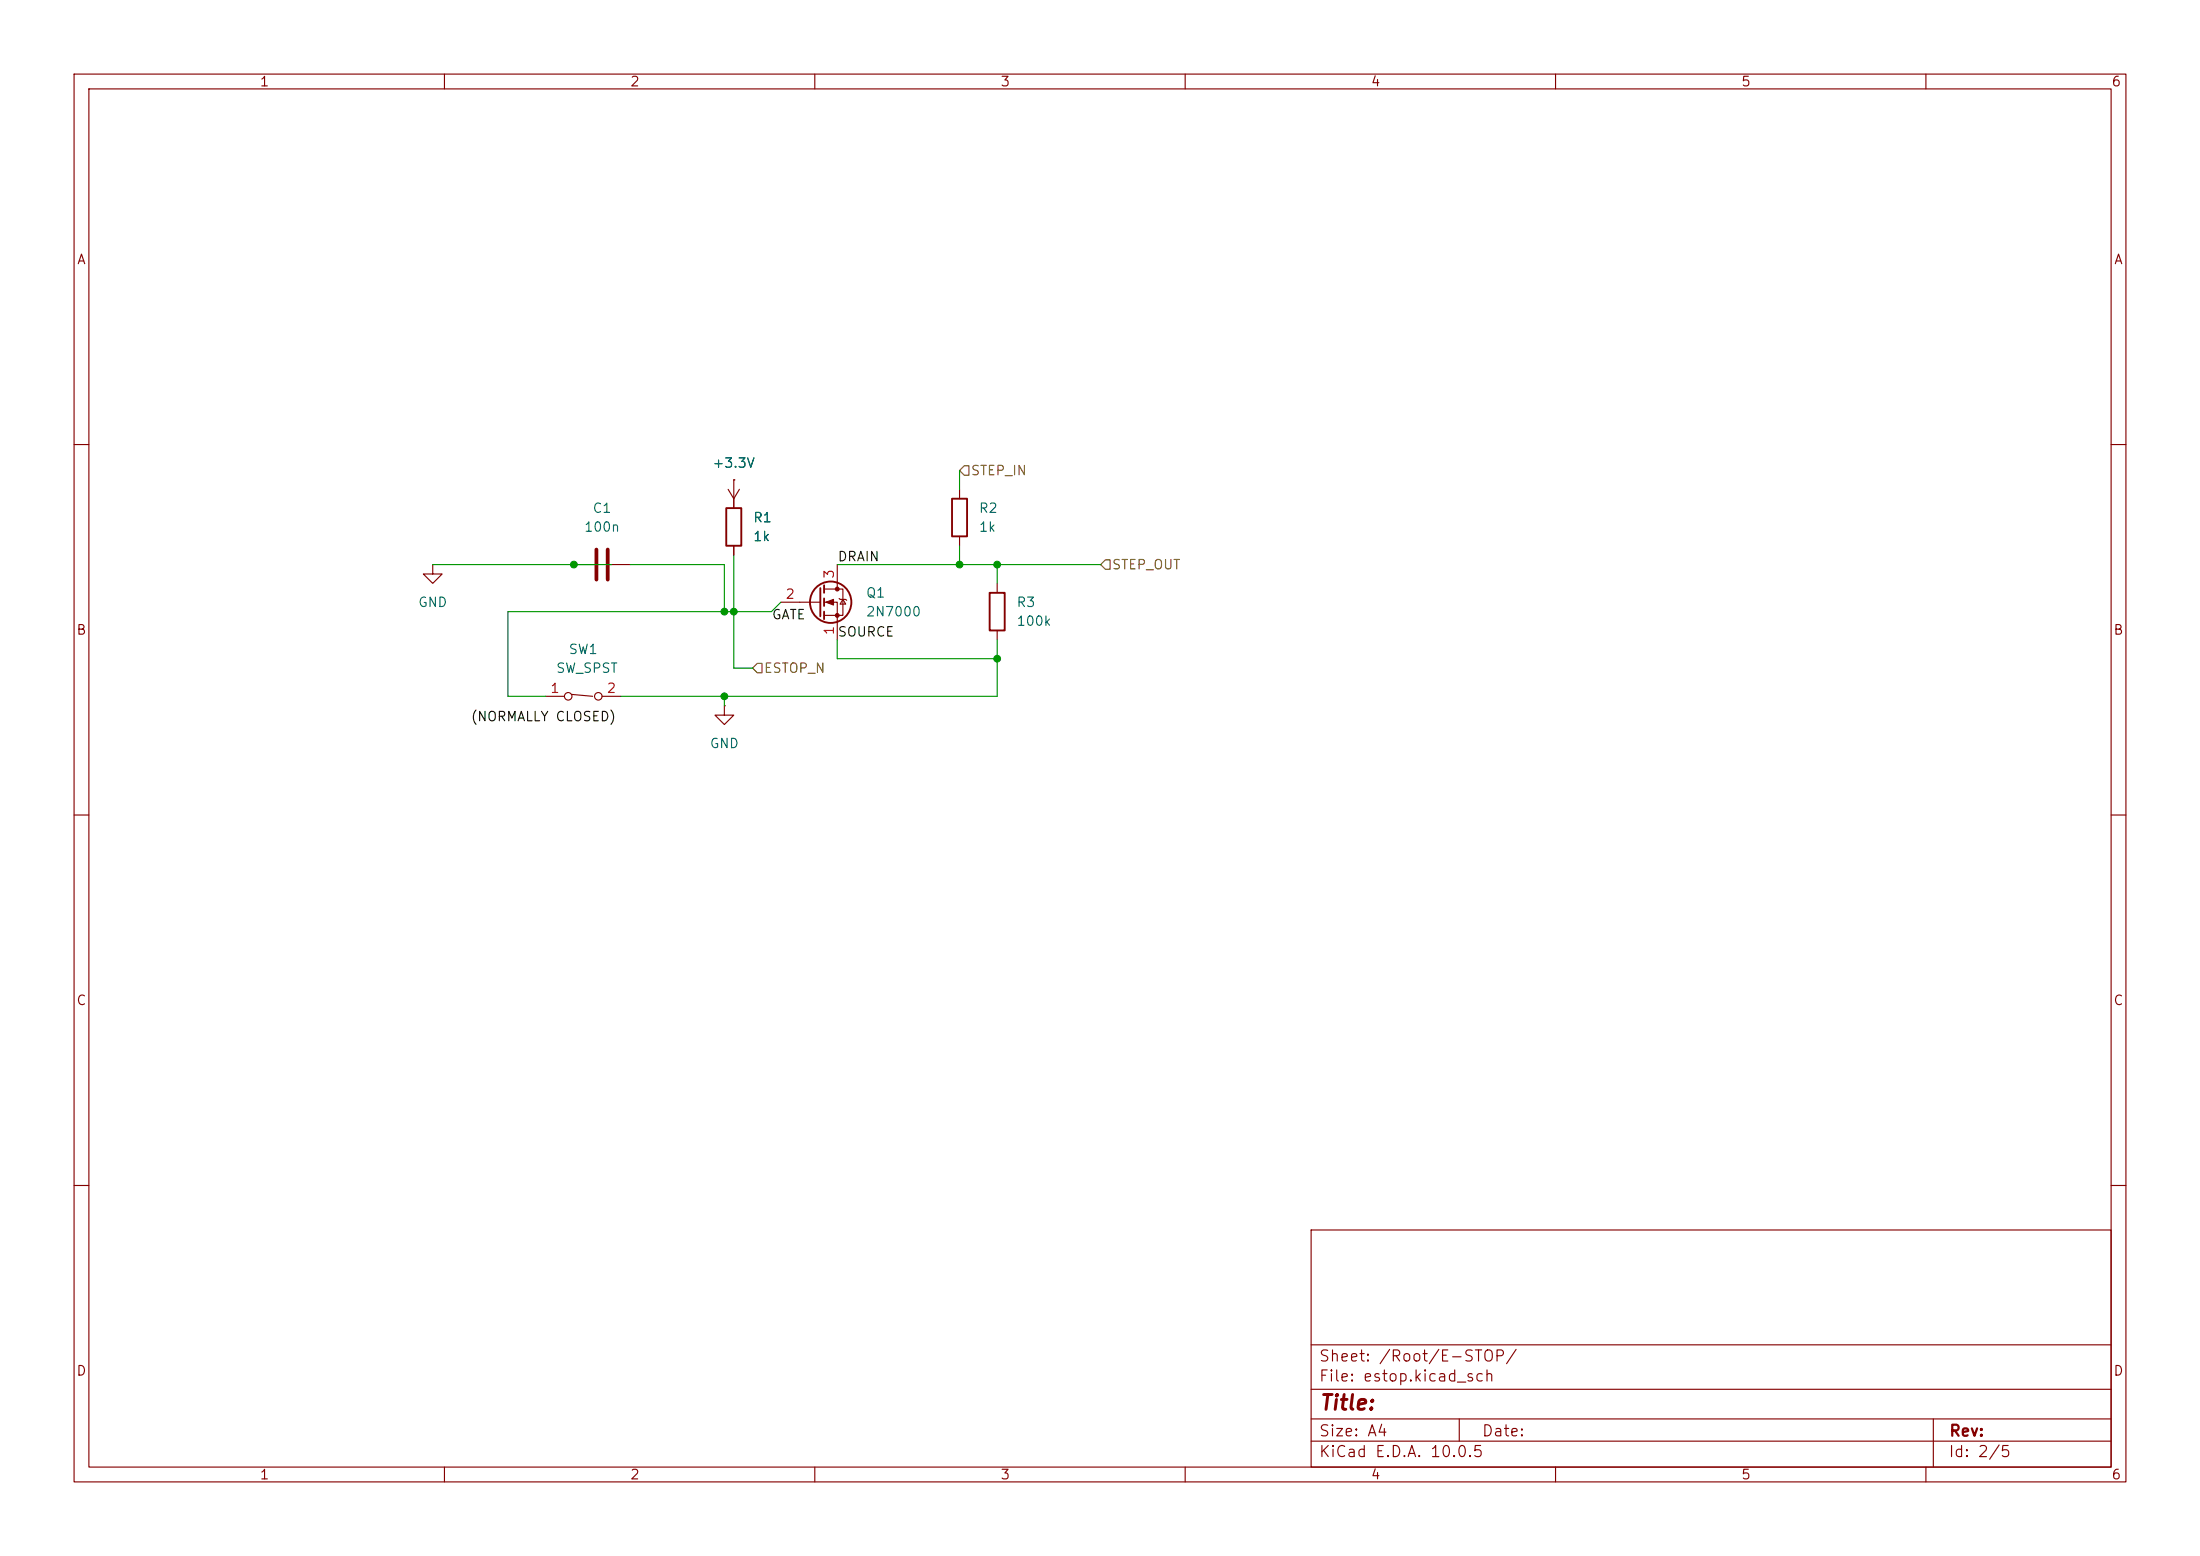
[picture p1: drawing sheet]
(kicad_sch
 (version 20260306)
 (generator "eeschema")
 (generator_version "10.0")
 (paper "A4")
 (lib_symbols
  (symbol "Device:C"
   (pin_numbers (hide yes))
   (pin_names
    (offset 0.254)) (exclude_from_sim no) (in_bom yes) (on_board yes)
   (in_pos_files yes)
   (duplicate_pin_numbers_are_jumpers no)
   (property "Reference" "C" (at 0.635 2.54 0) (show_name no) (do_not_autoplace no) (effects (font (size 1.27 1.27)) (justify left)))
   (property "Value" "C" (at 0.635 -2.54 0) (show_name no) (do_not_autoplace no) (effects (font (size 1.27 1.27)) (justify left)))
   (property "Footprint" "" (at 0.9652 -3.81 0) (show_name no) (do_not_autoplace no) (hide yes) (effects (font (size 1.27 1.27))))
   (property "Datasheet" "" (at 0 0 0) (show_name no) (do_not_autoplace no) (hide yes) (effects (font (size 1.27 1.27))))
   (property "Description" "Unpolarized capacitor" (at 0 0 0) (show_name no) (do_not_autoplace no) (hide yes) (effects (font (size 1.27 1.27))))
   (symbol "C_0_1"
    (polyline (pts (xy -2.032 0.762) (xy 2.032 0.762)) (stroke (width 0.508) (type default)) (fill (type none)))
    (polyline (pts (xy -2.032 -0.762) (xy 2.032 -0.762)) (stroke (width 0.508) (type default)) (fill (type none))))
   (symbol "C_1_1"
    (pin passive line (at 0 3.81 270) (length 2.794) (name "" (effects (font (size 1.27 1.27)))) (number "1" (effects (font (size 1.27 1.27)))))
    (pin passive line (at 0 -3.81 90) (length 2.794) (name "" (effects (font (size 1.27 1.27)))) (number "2" (effects (font (size 1.27 1.27))))))
   (embedded_fonts no))
  (symbol "Device:R"
   (pin_numbers (hide yes))
   (pin_names
    (offset 0)) (exclude_from_sim no) (in_bom yes) (on_board yes)
   (in_pos_files yes)
   (duplicate_pin_numbers_are_jumpers no)
   (property "Reference" "R" (at 2.032 0 90) (show_name no) (do_not_autoplace no) (effects (font (size 1.27 1.27))))
   (property "Value" "R" (at 0 0 90) (show_name no) (do_not_autoplace no) (effects (font (size 1.27 1.27))))
   (property "Footprint" "" (at -1.778 0 90) (show_name no) (do_not_autoplace no) (hide yes) (effects (font (size 1.27 1.27))))
   (property "Datasheet" "" (at 0 0 0) (show_name no) (do_not_autoplace no) (hide yes) (effects (font (size 1.27 1.27))))
   (property "Description" "Resistor" (at 0 0 0) (show_name no) (do_not_autoplace no) (hide yes) (effects (font (size 1.27 1.27))))
   (symbol "R_0_1"
    (rectangle (start -1.016 -2.54) (end 1.016 2.54) (stroke (width 0.254) (type default)) (fill (type none))))
   (symbol "R_1_1"
    (pin passive line (at 0 3.81 270) (length 1.27) (name "" (effects (font (size 1.27 1.27)))) (number "1" (effects (font (size 1.27 1.27)))))
    (pin passive line (at 0 -3.81 90) (length 1.27) (name "" (effects (font (size 1.27 1.27)))) (number "2" (effects (font (size 1.27 1.27))))))
   (embedded_fonts no))
  (symbol "Switch:SW_SPST"
   (pin_names
    (offset 0) (hide yes)) (exclude_from_sim no) (in_bom yes) (on_board yes)
   (in_pos_files yes)
   (duplicate_pin_numbers_are_jumpers no)
   (property "Reference" "SW1" (at 0 6.35 0) (show_name no) (do_not_autoplace no) (effects (font (size 1.27 1.27))))
   (property "Value" "SW_SPST" (at 0 3.81 0) (show_name no) (do_not_autoplace no) (effects (font (size 1.27 1.27))))
   (property "Footprint" "" (at 0 0 0) (show_name no) (do_not_autoplace no) (hide yes) (effects (font (size 1.27 1.27))))
   (property "Datasheet" "" (at 0 0 0) (show_name no) (do_not_autoplace no) (hide yes) (effects (font (size 1.27 1.27))))
   (property "Description" "Single Pole Single Throw (SPST) switch" (at 0 0 0) (show_name no) (do_not_autoplace no) (hide yes) (effects (font (size 1.27 1.27))))
   (symbol "SW_SPST_0_0"
    (circle (center -2.032 0) (radius 0.508) (stroke (width 0) (type default)) (fill (type none)))
    (polyline (pts (xy -1.524 0.254) (xy 1.27 0)) (stroke (width 0) (type default)) (fill (type none)))
    (circle (center 2.032 0) (radius 0.508) (stroke (width 0) (type default)) (fill (type none))))
   (symbol "SW_SPST_1_1"
    (pin passive line (at -5.08 0 0) (length 2.54) (name "A" (effects (font (size 1.27 1.27)))) (number "1" (effects (font (size 1.27 1.27)))))
    (pin passive line (at 5.08 0 180) (length 2.54) (name "B" (effects (font (size 1.27 1.27)))) (number "2" (effects (font (size 1.27 1.27))))))
   (embedded_fonts no))
  (symbol "Transistor_FET:2N7000"
   (pin_names (hide yes)) (exclude_from_sim no) (in_bom yes) (on_board yes)
   (in_pos_files yes)
   (duplicate_pin_numbers_are_jumpers no)
   (property "Reference" "Q" (at 5.08 1.905 0) (show_name no) (do_not_autoplace no) (effects (font (size 1.27 1.27)) (justify left)))
   (property "Value" "2N7000" (at 5.08 0 0) (show_name no) (do_not_autoplace no) (effects (font (size 1.27 1.27)) (justify left)))
   (property "Footprint" "Package_TO_SOT_THT:TO-92_Inline" (at 5.08 -1.905 0) (show_name no) (do_not_autoplace no) (hide yes) (effects (font (size 1.27 1.27)
    (italic yes)) (justify left)))
   (property "Datasheet" "https://www.vishay.com/docs/70226/70226.pdf" (at 5.08 -3.81 0) (show_name no) (do_not_autoplace no) (hide yes) (effects (font (size 1.27 1.27)) (justify left)))
   (property "Description" "0.2A Id, 200V Vds, N-Channel MOSFET, 2.6V Logic Level, TO-92" (at 0 0 0) (show_name no) (do_not_autoplace no) (hide yes) (effects (font (size 1.27 1.27))))
   (symbol "2N7000_0_1"
    (polyline (pts (xy 0.254 1.905) (xy 0.254 -1.905)) (stroke (width 0.254) (type default)) (fill (type none)))
    (polyline (pts (xy 0.254 0) (xy -2.54 0)) (stroke (width 0) (type default)) (fill (type none)))
    (polyline (pts (xy 0.762 2.286) (xy 0.762 1.27)) (stroke (width 0.254) (type default)) (fill (type none)))
    (polyline (pts (xy 0.762 0.508) (xy 0.762 -0.508)) (stroke (width 0.254) (type default)) (fill (type none)))
    (polyline (pts (xy 0.762 -1.27) (xy 0.762 -2.286)) (stroke (width 0.254) (type default)) (fill (type none)))
    (polyline (pts (xy 0.762 -1.778) (xy 3.302 -1.778) (xy 3.302 1.778) (xy 0.762 1.778)) (stroke (width 0) (type default)) (fill (type none)))
    (polyline (pts (xy 1.016 0) (xy 2.032 0.381) (xy 2.032 -0.381) (xy 1.016 0)) (stroke (width 0) (type default)) (fill (type outline)))
    (circle (center 1.651 0) (radius 2.794) (stroke (width 0.254) (type default)) (fill (type none)))
    (polyline (pts (xy 2.54 2.54) (xy 2.54 1.778)) (stroke (width 0) (type default)) (fill (type none)))
    (circle (center 2.54 1.778) (radius 0.254) (stroke (width 0) (type default)) (fill (type outline)))
    (circle (center 2.54 -1.778) (radius 0.254) (stroke (width 0) (type default)) (fill (type outline)))
    (polyline (pts (xy 2.54 -2.54) (xy 2.54 0) (xy 0.762 0)) (stroke (width 0) (type default)) (fill (type none)))
    (polyline (pts (xy 2.794 0.508) (xy 2.921 0.381) (xy 3.683 0.381) (xy 3.81 0.254)) (stroke (width 0) (type default)) (fill (type none)))
    (polyline (pts (xy 3.302 0.381) (xy 2.921 -0.254) (xy 3.683 -0.254) (xy 3.302 0.381)) (stroke (width 0) (type default)) (fill (type none))))
   (symbol "2N7000_1_1"
    (pin passive line (at 2.54 -5.08 90) (length 2.54) (name "S" (effects (font (size 1.27 1.27)))) (number "1" (effects (font (size 1.27 1.27)))))
    (pin input line (at -5.08 0 0) (length 2.54) (name "G" (effects (font (size 1.27 1.27)))) (number "2" (effects (font (size 1.27 1.27)))))
    (pin passive line (at 2.54 5.08 270) (length 2.54) (name "D" (effects (font (size 1.27 1.27)))) (number "3" (effects (font (size 1.27 1.27))))))
   (embedded_fonts no))
  (symbol "power:+3.3V"
   (power global)
   (pin_numbers (hide yes))
   (pin_names
    (offset 0) (hide yes)) (exclude_from_sim no) (in_bom yes) (on_board yes)
   (in_pos_files yes)
   (duplicate_pin_numbers_are_jumpers no)
   (property "Reference" "#PWR" (at 0 -3.81 0) (show_name no) (do_not_autoplace no) (hide yes) (effects (font (size 1.27 1.27))))
   (property "Value" "+3.3V" (at 0 3.556 0) (show_name no) (do_not_autoplace no) (effects (font (size 1.27 1.27))))
   (property "Footprint" "" (at 0 0 0) (show_name no) (do_not_autoplace no) (hide yes) (effects (font (size 1.27 1.27))))
   (property "Datasheet" "" (at 0 0 0) (show_name no) (do_not_autoplace no) (hide yes) (effects (font (size 1.27 1.27))))
   (property "Description" "Power symbol creates a global label with name \"+3.3V\"" (at 0 0 0) (show_name no) (do_not_autoplace no) (hide yes) (effects (font (size 1.27 1.27))))
   (symbol "+3.3V_0_1"
    (polyline (pts (xy -0.762 1.27) (xy 0 2.54)) (stroke (width 0) (type default)) (fill (type none)))
    (polyline (pts (xy 0 2.54) (xy 0.762 1.27)) (stroke (width 0) (type default)) (fill (type none)))
    (polyline (pts (xy 0 0) (xy 0 2.54)) (stroke (width 0) (type default)) (fill (type none))))
   (symbol "+3.3V_1_1"
    (pin power_in line (at 0 0 90) (length 0) (name "" (effects (font (size 1.27 1.27)))) (number "1" (effects (font (size 1.27 1.27))))))
   (embedded_fonts no))
  (symbol "power:GND"
   (power global)
   (pin_numbers (hide yes))
   (pin_names
    (offset 0) (hide yes)) (exclude_from_sim no) (in_bom yes) (on_board yes)
   (in_pos_files yes)
   (duplicate_pin_numbers_are_jumpers no)
   (property "Reference" "#PWR" (at 0 -6.35 0) (show_name no) (do_not_autoplace no) (hide yes) (effects (font (size 1.27 1.27))))
   (property "Value" "GND" (at 0 -3.81 0) (show_name no) (do_not_autoplace no) (effects (font (size 1.27 1.27))))
   (property "Footprint" "" (at 0 0 0) (show_name no) (do_not_autoplace no) (hide yes) (effects (font (size 1.27 1.27))))
   (property "Datasheet" "" (at 0 0 0) (show_name no) (do_not_autoplace no) (hide yes) (effects (font (size 1.27 1.27))))
   (property "Description" "Power symbol creates a global label with name \"GND\" , ground" (at 0 0 0) (show_name no) (do_not_autoplace no) (hide yes) (effects (font (size 1.27 1.27))))
   (symbol "GND_0_1"
    (polyline (pts (xy 0 0) (xy 0 -1.27) (xy 1.27 -1.27) (xy 0 -2.54) (xy -1.27 -1.27) (xy 0 -1.27)) (stroke (width 0) (type default)) (fill (type none))))
   (symbol "GND_1_1"
    (pin power_in line (at 0 0 270) (length 0) (name "" (effects (font (size 1.27 1.27)))) (number "1" (effects (font (size 1.27 1.27))))))
   (embedded_fonts no)))
 (junction
  (at 77.47 76.2)
  (diameter 0)
  (color 0 0 0 0))
 (junction
  (at 97.79 82.55)
  (diameter 0)
  (color 0 0 0 0))
 (junction
  (at 99.06 82.55)
  (diameter 0)
  (color 0 0 0 0))
 (junction
  (at 134.62 76.2)
  (diameter 0)
  (color 0 0 0 0))
 (junction
  (at 134.62 88.9)
  (diameter 0)
  (color 0 0 0 0))
 (junction
  (at 97.79 93.98)
  (diameter 0)
  (color 0 0 0 0))
 (junction
  (at 129.54 76.2)
  (diameter 0)
  (color 0 0 0 0))
 (wire
  (pts (xy 104.14 82.55) (xy 99.06 82.55))
  (stroke (width 0) (type default)))
 (wire
  (pts (xy 58.42 76.2) (xy 77.47 76.2))
  (stroke (width 0) (type default)))
 (wire
  (pts (xy 97.79 76.2) (xy 97.79 82.55))
  (stroke (width 0) (type default)))
 (wire
  (pts (xy 129.54 73.66) (xy 129.54 76.2))
  (stroke (width 0) (type default)))
 (wire
  (pts (xy 134.62 88.9) (xy 134.62 93.98))
  (stroke (width 0) (type default)))
 (wire
  (pts (xy 113.03 76.2) (xy 129.54 76.2))
  (stroke (width 0) (type default)))
 (wire
  (pts (xy 101.6 90.17) (xy 99.06 90.17))
  (stroke (width 0) (type default)))
 (wire
  (pts (xy 99.06 90.17) (xy 99.06 82.55))
  (stroke (width 0) (type default)))
 (wire
  (pts (xy 83.82 93.98) (xy 97.79 93.98))
  (stroke (width 0) (type default)))
 (wire
  (pts (xy 113.03 88.9) (xy 134.62 88.9))
  (stroke (width 0) (type default)))
 (wire
  (pts (xy 104.14 82.55) (xy 105.41 81.28))
  (stroke (width 0) (type default)))
 (wire
  (pts (xy 68.58 93.98) (xy 68.58 82.55))
  (stroke (width 0) (type default)))
 (wire
  (pts (xy 134.62 76.2) (xy 148.59 76.2))
  (stroke (width 0) (type default)))
 (wire
  (pts (xy 68.58 82.55) (xy 97.79 82.55))
  (stroke (width 0) (type default)))
 (wire
  (pts (xy 129.54 63.5) (xy 129.54 66.04))
  (stroke (width 0) (type default)))
 (wire
  (pts (xy 68.58 93.98) (xy 73.66 93.98))
  (stroke (width 0) (type default)))
 (wire
  (pts (xy 113.03 88.9) (xy 113.03 86.36))
  (stroke (width 0) (type default)))
 (wire
  (pts (xy 134.62 76.2) (xy 134.62 78.74))
  (stroke (width 0) (type default)))
 (wire
  (pts (xy 129.54 76.2) (xy 134.62 76.2))
  (stroke (width 0) (type default)))
 (wire
  (pts (xy 82.55 76.2) (xy 77.47 76.2))
  (stroke (width 0) (type default)))
 (wire
  (pts (xy 97.79 82.55) (xy 99.06 82.55))
  (stroke (width 0) (type default)))
 (wire
  (pts (xy 99.06 74.93) (xy 99.06 82.55))
  (stroke (width 0) (type default)))
 (wire
  (pts (xy 97.79 93.98) (xy 134.62 93.98))
  (stroke (width 0) (type default)))
 (wire
  (pts (xy 134.62 86.36) (xy 134.62 88.9))
  (stroke (width 0) (type default)))
 (wire
  (pts (xy 85.09 76.2) (xy 97.79 76.2))
  (stroke (width 0) (type default)))
 (wire
  (pts (xy 97.79 93.98) (xy 97.79 95.25))
  (stroke (width 0) (type default)))
 (label "SOURCE"
  (at 113.03 86.36 0)
  (effects (font (size 1.27 1.27)) (justify left bottom)))
 (label "DRAIN"
  (at 113.03 76.2 0)
  (effects (font (size 1.27 1.27)) (justify left bottom)))
 (label "GATE"
  (at 104.14 82.55 0)
  (effects (font (size 1.27 1.27)) (justify left top)))
 (label "(NORMALLY CLOSED)"
  (at 63.5 97.79 0)
  (effects (font (size 1.27 1.27)) (justify left bottom)))
 (hierarchical_label "ESTOP_N"
  (shape input)
  (at 101.6 90.17 0)
  (effects (font (size 1.27 1.27)) (justify left)))
 (hierarchical_label "STEP_OUT"
  (shape input)
  (at 148.59 76.2 0)
  (effects (font (size 1.27 1.27)) (justify left)))
 (hierarchical_label "STEP_IN"
  (shape input)
  (at 129.54 63.5 0)
  (effects (font (size 1.27 1.27)) (justify left)))
 (symbol
  (lib_id "Transistor_FET:2N7000")
  (at 110.49 81.28 0)
  (unit 1)
  (body_style 1)
  (exclude_from_sim no)
  (in_bom yes)
  (on_board yes)
  (in_pos_files yes)
  (dnp no)
  (fields_autoplaced yes)
  (property "Reference" "Q1" (at 116.84 80.0099 0) (show_name no) (do_not_autoplace no) (effects (font (size 1.27 1.27)) (justify left)))
  (property "Value" "2N7000" (at 116.84 82.5499 0) (show_name no) (do_not_autoplace no) (effects (font (size 1.27 1.27)) (justify left)))
  (property "Footprint" "Package_TO_SOT_THT:TO-92_Inline" (at 115.57 83.185 0) (hide yes) (show_name no) (do_not_autoplace no) (effects (font (size 1.27 1.27)
    (italic yes)) (justify left)))
  (property "Datasheet" "https://www.vishay.com/docs/70226/70226.pdf" (at 115.57 85.09 0) (hide yes) (show_name no) (do_not_autoplace no) (effects (font (size 1.27 1.27)) (justify left)))
  (property "Description" "0.2A Id, 200V Vds, N-Channel MOSFET, 2.6V Logic Level, TO-92" (at 110.49 81.28 0) (hide yes) (show_name no) (do_not_autoplace no) (effects (font (size 1.27 1.27))))
  (pin "2")
  (pin "1")
  (pin "3"))
 (symbol
  (lib_id "power:+3.3V")
  (at 99.06 64.77 180)
  (unit 1)
  (body_style 1)
  (exclude_from_sim no)
  (in_bom yes)
  (on_board yes)
  (in_pos_files yes)
  (dnp no)
  (property "Reference" "#PWR02" (at 99.06 60.96 0) (hide yes) (show_name no) (do_not_autoplace no) (effects (font (size 1.27 1.27))))
  (property "Value" "+3.3V" (at 99.06 62.484 0) (show_name no) (do_not_autoplace no) (effects (font (size 1.27 1.27))))
  (property "Footprint" "" (at 99.06 64.77 0) (hide yes) (show_name no) (do_not_autoplace no) (effects (font (size 1.27 1.27))))
  (property "Datasheet" "" (at 99.06 64.77 0) (hide yes) (show_name no) (do_not_autoplace no) (effects (font (size 1.27 1.27))))
  (property "Description" "Power symbol creates a global label with name \"+3.3V\"" (at 99.06 64.77 0) (hide yes) (show_name no) (do_not_autoplace no) (effects (font (size 1.27 1.27))))
  (pin "1"))
 (symbol
  (lib_id "Device:R")
  (at 99.06 71.12 0)
  (unit 1)
  (body_style 1)
  (exclude_from_sim no)
  (in_bom yes)
  (on_board yes)
  (in_pos_files yes)
  (dnp no)
  (fields_autoplaced yes)
  (property "Reference" "R1" (at 101.6 69.8499 0) (show_name no) (do_not_autoplace no) (effects (font (size 1.27 1.27)) (justify left)))
  (property "Value" "1k" (at 101.6 72.3899 0) (show_name no) (do_not_autoplace no) (effects (font (size 1.27 1.27)) (justify left)))
  (property "Footprint" "" (at 97.282 71.12 90) (hide yes) (show_name no) (do_not_autoplace no) (effects (font (size 1.27 1.27))))
  (property "Datasheet" "" (at 99.06 71.12 0) (hide yes) (show_name no) (do_not_autoplace no) (effects (font (size 1.27 1.27))))
  (property "Description" "Resistor" (at 99.06 71.12 0) (hide yes) (show_name no) (do_not_autoplace no) (effects (font (size 1.27 1.27))))
  (pin "1")
  (pin "2"))
 (symbol
  (lib_id "Switch:SW_SPST")
  (at 78.74 93.98 0)
  (unit 1)
  (body_style 1)
  (exclude_from_sim no)
  (in_bom yes)
  (on_board yes)
  (in_pos_files yes)
  (dnp no)
  (property "Reference" "SW1" (at 78.74 87.63 0) (show_name no) (do_not_autoplace no) (effects (font (size 1.27 1.27))))
  (property "Value" "SW_SPST" (at 79.248 90.17 0) (show_name no) (do_not_autoplace no) (effects (font (size 1.27 1.27))))
  (property "Footprint" "" (at 78.74 93.98 0) (hide yes) (show_name no) (do_not_autoplace no) (effects (font (size 1.27 1.27))))
  (property "Datasheet" "" (at 78.74 93.98 0) (hide yes) (show_name no) (do_not_autoplace no) (effects (font (size 1.27 1.27))))
  (property "Description" "Single Pole Single Throw (SPST) switch" (at 78.74 93.98 0) (hide yes) (show_name no) (do_not_autoplace no) (effects (font (size 1.27 1.27))))
  (pin "2")
  (pin "1"))
 (symbol
  (lib_id "Device:C")
  (at 81.28 76.2 270)
  (unit 1)
  (body_style 1)
  (exclude_from_sim no)
  (in_bom yes)
  (on_board yes)
  (in_pos_files yes)
  (dnp no)
  (fields_autoplaced yes)
  (property "Reference" "C1" (at 81.28 68.58 90) (show_name no) (do_not_autoplace no) (effects (font (size 1.27 1.27))))
  (property "Value" "100n" (at 81.28 71.12 90) (show_name no) (do_not_autoplace no) (effects (font (size 1.27 1.27))))
  (property "Footprint" "" (at 77.47 77.1652 0) (hide yes) (show_name no) (do_not_autoplace no) (effects (font (size 1.27 1.27))))
  (property "Datasheet" "" (at 81.28 76.2 0) (hide yes) (show_name no) (do_not_autoplace no) (effects (font (size 1.27 1.27))))
  (property "Description" "Unpolarized capacitor" (at 81.28 76.2 0) (hide yes) (show_name no) (do_not_autoplace no) (effects (font (size 1.27 1.27))))
  (pin "2")
  (pin "1"))
 (symbol
  (lib_id "Device:R")
  (at 134.62 82.55 0)
  (unit 1)
  (body_style 1)
  (exclude_from_sim no)
  (in_bom yes)
  (on_board yes)
  (in_pos_files yes)
  (dnp no)
  (fields_autoplaced yes)
  (property "Reference" "R3" (at 137.16 81.2799 0) (show_name no) (do_not_autoplace no) (effects (font (size 1.27 1.27)) (justify left)))
  (property "Value" "100k" (at 137.16 83.8199 0) (show_name no) (do_not_autoplace no) (effects (font (size 1.27 1.27)) (justify left)))
  (property "Footprint" "" (at 132.842 82.55 90) (hide yes) (show_name no) (do_not_autoplace no) (effects (font (size 1.27 1.27))))
  (property "Datasheet" "" (at 134.62 82.55 0) (hide yes) (show_name no) (do_not_autoplace no) (effects (font (size 1.27 1.27))))
  (property "Description" "Resistor" (at 134.62 82.55 0) (hide yes) (show_name no) (do_not_autoplace no) (effects (font (size 1.27 1.27))))
  (pin "1")
  (pin "2"))
 (symbol
  (lib_id "Device:R")
  (at 129.54 69.85 0)
  (unit 1)
  (body_style 1)
  (exclude_from_sim no)
  (in_bom yes)
  (on_board yes)
  (in_pos_files yes)
  (dnp no)
  (fields_autoplaced yes)
  (property "Reference" "R2" (at 132.08 68.5799 0) (show_name no) (do_not_autoplace no) (effects (font (size 1.27 1.27)) (justify left)))
  (property "Value" "1k" (at 132.08 71.1199 0) (show_name no) (do_not_autoplace no) (effects (font (size 1.27 1.27)) (justify left)))
  (property "Footprint" "" (at 127.762 69.85 90) (hide yes) (show_name no) (do_not_autoplace no) (effects (font (size 1.27 1.27))))
  (property "Datasheet" "" (at 129.54 69.85 0) (hide yes) (show_name no) (do_not_autoplace no) (effects (font (size 1.27 1.27))))
  (property "Description" "Resistor" (at 129.54 69.85 0) (hide yes) (show_name no) (do_not_autoplace no) (effects (font (size 1.27 1.27))))
  (pin "1")
  (pin "2"))
 (symbol
  (lib_id "power:GND")
  (at 58.42 76.2 0)
  (unit 1)
  (body_style 1)
  (exclude_from_sim no)
  (in_bom yes)
  (on_board yes)
  (in_pos_files yes)
  (dnp no)
  (fields_autoplaced yes)
  (property "Reference" "#PWR07" (at 58.42 82.55 0) (hide yes) (show_name no) (do_not_autoplace no) (effects (font (size 1.27 1.27))))
  (property "Value" "GND" (at 58.42 81.28 0) (show_name no) (do_not_autoplace no) (effects (font (size 1.27 1.27))))
  (property "Footprint" "" (at 58.42 76.2 0) (hide yes) (show_name no) (do_not_autoplace no) (effects (font (size 1.27 1.27))))
  (property "Datasheet" "" (at 58.42 76.2 0) (hide yes) (show_name no) (do_not_autoplace no) (effects (font (size 1.27 1.27))))
  (property "Description" "Power symbol creates a global label with name \"GND\" , ground" (at 58.42 76.2 0) (hide yes) (show_name no) (do_not_autoplace no) (effects (font (size 1.27 1.27))))
  (pin "1"))
 (symbol
  (lib_id "power:GND")
  (at 97.79 95.25 0)
  (unit 1)
  (body_style 1)
  (exclude_from_sim no)
  (in_bom yes)
  (on_board yes)
  (in_pos_files yes)
  (dnp no)
  (fields_autoplaced yes)
  (property "Reference" "#PWR03" (at 97.79 101.6 0) (hide yes) (show_name no) (do_not_autoplace no) (effects (font (size 1.27 1.27))))
  (property "Value" "GND" (at 97.79 100.33 0) (show_name no) (do_not_autoplace no) (effects (font (size 1.27 1.27))))
  (property "Footprint" "" (at 97.79 95.25 0) (hide yes) (show_name no) (do_not_autoplace no) (effects (font (size 1.27 1.27))))
  (property "Datasheet" "" (at 97.79 95.25 0) (hide yes) (show_name no) (do_not_autoplace no) (effects (font (size 1.27 1.27))))
  (property "Description" "Power symbol creates a global label with name \"GND\" , ground" (at 97.79 95.25 0) (hide yes) (show_name no) (do_not_autoplace no) (effects (font (size 1.27 1.27))))
  (pin "1")))
